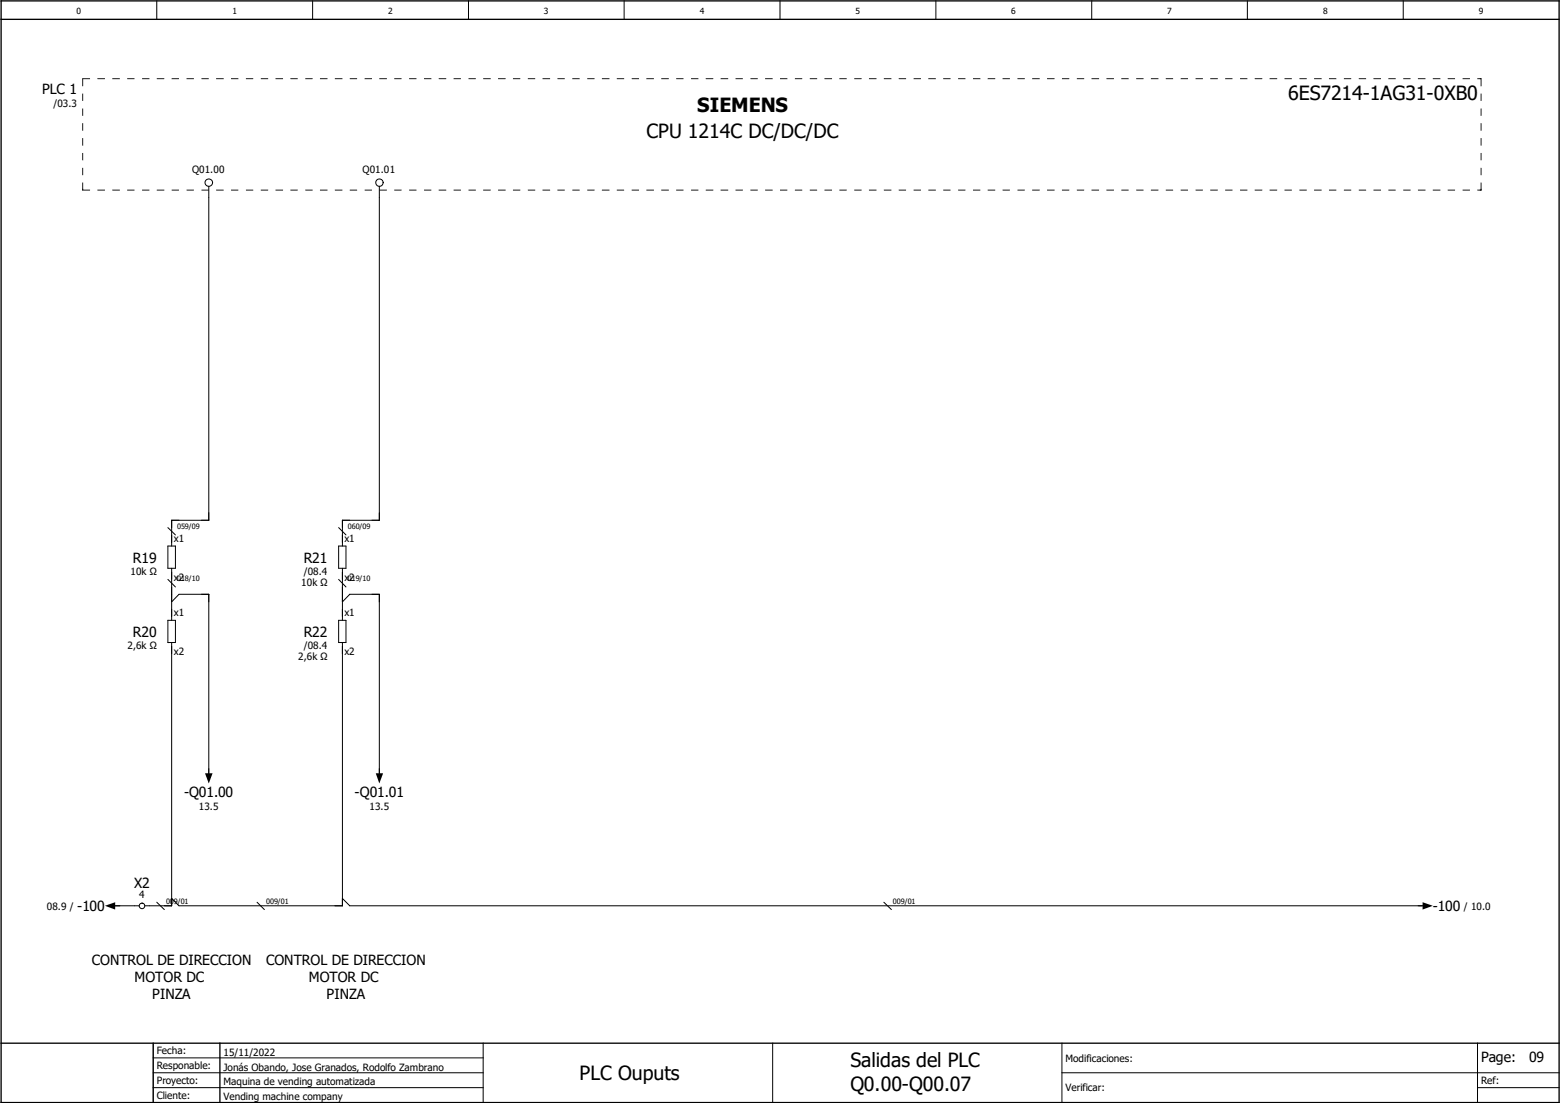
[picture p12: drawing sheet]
<svg xmlns="http://www.w3.org/2000/svg" width="297mm" height="210mm" viewBox="0 0 297 210" stroke-linecap="round" stroke-linejoin="round" font-family="sans-serif">
<g fill="none" stroke="#000" stroke-width=".19">
<path d="M29.8 .2v3.5M59.5 .2v3.5M89.2 .2v3.5M118.8 .2v3.5M148.5 .2v3.5M178.2 .2v3.5M207.9 .2v3.5M237.5 .2v3.5M267.2 .2v3.5M39.8 35.5v63.6h-7.1v4.9M72.2 35.5v63.6h-7v4.9M32 104h1.4v4.2h-1.4z"/>
<path d="M32 118.1h1.4v4.2h-1.4zM32 100.5l1.4 1.4M32 110.3l1.4 1.5M32.7 108.2v9.9M32.7 114.6l1.4-1.4h5.7v35.3M64.5 104h1.4v4.2h-1.4zM64.5 118.1h1.4v4.2h-1.4zM64.5 100.5l1.4 1.4M64.5 110.3l1.4 1.5M65.2 108.2v9.9M65.2 114.6l1.4-1.4h5.6v35.3M32.7 122.3v50.2h-5.1"/>
<path d="M65.2 122.3v50.2h-31.1l-1.4-1.4M21.4 172.5h5.1M29.8 171.8l1.5 1.4M48.9 171.8l1.4 1.4M65.2 171.1l1.4 1.4h204.8M168.3 171.8l1.4 1.4M29.2 198.6v11.3M92 198.6v11.3M147.1 198.6v11.3M202.2 198.6v11.3M281.3 198.6v11.3M29.2 207.1h62.8"/>
<path d="M29.2 204.3h62.8M29.2 201.4h62.8M202.2 204.3h94.6M281.3 207.1h15.5"/>
<circle cx="39.8" cy="34.8" r=".71"/>
<circle cx="72.2" cy="34.8" r=".7"/>
<circle cx="27" cy="172.5" r=".53"/>
</g>
<path d="M.2 3.7h296.6M.2 .2h296.6v209.7h-296.6zM.2 198.6h296.6M41.9 198.6v11.3" fill="none" stroke="#000" stroke-width=".25"/>
<g fill="#000">
<path d="M281.7 14.9l.4 .1-.4 .1zM15.7 35.9h.1l-.1 .4zM281.7 36.1l.4 .1-.4 .1zM281.9 35.9h.2l-.1 .4zM39 147.2h1.5l-.7 2zM71.5 147.2h1.4l-.7 2zM20 172.5l1.9-.7v1.4zM270.8 171.8l2 .7-2 .7z"/>
<path d="M15.7 15v1.4h.1v-1.4zM15.7 17.8v1.4h.1v-1.4zM15.7 20.7v1.4h.1v-1.4zM15.7 23.5v1.4h.1v-1.4zM15.7 26.3v1.4h.1v-1.4zM15.7 29.1v1.4h.1v-1.4zM15.7 32v1.4h.1v-1.4zM15.7 34.8v1.5l.1-1.5z"/>
<path d="M15.7 15l1.4 .1v-.2zM18.5 14.9v.2h1.5v-.2zM21.4 14.9v.2h1.4v-.2zM24.2 14.9v.2h1.4v-.2zM27.1 14.9v.2h1.3v-.2zM29.8 14.9v.2h1.5v-.2zM32.7 14.9v.2h1.4v-.2zM35.5 14.9v.2h1.4v-.2zM38.4 14.9v.2h1.4v-.2zM41.1 14.9v.2h1.5v-.2zM44 14.9v.2h1.4v-.2z"/>
<path d="M46.8 14.9v.2h1.4v-.2zM49.7 14.9v.2h1.4v-.2zM52.5 14.9v.2h1.4v-.2zM55.3 14.9v.2h1.4v-.2zM58.1 14.9v.2h1.4v-.2zM60.9 14.9v.2h1.5v-.2zM63.8 14.9v.2h1.4v-.2zM66.6 14.9v.2h1.4v-.2zM69.4 14.9v.2h1.4v-.2zM72.2 14.9v.2h1.5v-.2zM75.1 14.9v.2h1.4v-.2z"/>
<path d="M77.9 14.9v.2h1.4v-.2zM80.7 14.9v.2h1.4v-.2zM83.5 14.9v.2h1.5v-.2zM86.4 14.9v.2h1.4v-.2zM89.2 14.9v.2h1.4v-.2zM92 14.9v.2h1.4v-.2zM94.8 14.9v.2h1.5v-.2zM97.7 14.9v.2h1.4v-.2zM100.5 14.9v.2h1.4v-.2zM103.3 14.9v.2h1.4v-.2zM106.1 14.9v.2h1.4v-.2z"/>
<path d="M109 14.9v.2h1.4v-.2zM111.8 14.9v.2h1.4v-.2zM114.6 14.9v.2h1.4v-.2zM117.4 14.9v.2h1.4v-.2zM120.3 14.9v.2h1.4v-.2zM123.1 14.9v.2h1.4v-.2zM125.9 14.9v.2h1.4v-.2zM128.7 14.9v.2h1.4v-.2zM131.6 14.9v.2h1.4v-.2zM134.4 14.9v.2h1.4v-.2zM137.2 14.9v.2h1.4v-.2z"/>
<path d="M140 14.9v.2h1.4v-.2zM142.9 14.9v.2h1.4v-.2zM145.7 14.9v.2h1.4v-.2zM148.5 14.9v.2h1.4v-.2zM151.3 14.9v.2h1.4v-.2zM154.2 14.9v.2h1.4v-.2zM157 14.9v.2h1.4v-.2zM159.8 14.9v.2h1.4v-.2zM162.6 14.9v.2h1.4v-.2zM165.4 14.9v.2h1.5v-.2zM168.3 14.9v.2h1.4v-.2z"/>
<path d="M171.1 14.9v.2h1.4v-.2zM173.9 14.9v.2h1.4v-.2zM176.7 14.9v.2h1.5v-.2zM179.6 14.9v.2h1.4v-.2zM182.4 14.9v.2h1.4v-.2zM185.3 14.9v.2h1.3v-.2zM188 14.9v.2h1.5v-.2zM190.9 14.9v.2h1.4v-.2zM193.7 14.9v.2h1.4v-.2zM196.5 14.9v.2h1.5v-.2zM199.3 14.9v.2h1.5v-.2z"/>
<path d="M202.2 14.9v.2h1.4v-.2zM205 14.9v.2h1.4v-.2zM207.8 14.9v.2h1.5v-.2zM210.7 14.9v.2h1.4v-.2zM213.5 14.9v.2h1.4v-.2zM216.3 14.9v.2h1.4v-.2zM219.1 14.9v.2h1.5v-.2zM222 14.9v.2h1.4v-.2zM224.8 14.9v.2h1.4v-.2zM227.6 14.9v.2h1.4v-.2zM230.4 14.9v.2h1.5v-.2z"/>
<path d="M233.3 14.9v.2h1.4v-.2zM236.1 14.9v.2h1.4v-.2zM238.9 14.9v.2h1.4v-.2zM241.7 14.9v.2h1.5v-.2zM244.6 14.9v.2h1.4v-.2zM247.4 14.9v.2h1.4v-.2zM250.2 14.9v.2h1.4v-.2zM253 14.9v.2h1.4v-.2zM255.9 14.9v.2h1.4v-.2zM258.7 14.9v.2h1.4v-.2zM261.5 14.9v.2h1.4v-.2zM264.3 14.9v.2h1.4v-.2zM267.2 14.9v.2h1.4v-.2zM270 14.9v.2h1.4v-.2zM272.8 14.9v.2h1.4v-.2zM275.6 14.9v.2h1.4v-.2zM278.5 14.9v.2h1.4v-.2zM281.3 14.9v.2l.8-.1z"/>
<path d="M282 14.9l-.1 1.5h.2zM281.9 17.8v1.4h.2v-1.4zM281.9 20.7v1.4h.2v-1.4zM281.9 23.5v1.4h.2v-1.4zM281.9 26.3v1.4h.2v-1.4zM281.9 29.1v1.4h.2v-1.4zM281.9 32v1.4h.2v-1.4zM281.9 34.8l.1 1.5 .1-1.5z"/>
<path d="M15.7 36.2l1.4 .1v-.2zM18.5 36.1v.2h1.5v-.2zM21.4 36.1v.2h1.4v-.2zM24.2 36.1v.2h1.4v-.2zM27.1 36.1v.2h1.3v-.2zM29.8 36.1v.2h1.5v-.2zM32.7 36.1v.2h1.4v-.2zM35.5 36.1v.2h1.4v-.2zM38.4 36.1v.2h1.4v-.2zM41.1 36.1v.2h1.5v-.2zM44 36.1v.2h1.4v-.2z"/>
<path d="M46.8 36.1v.2h1.4v-.2zM49.7 36.1v.2h1.4v-.2zM52.5 36.1v.2h1.4v-.2zM55.3 36.1v.2h1.4v-.2zM58.1 36.1v.2h1.4v-.2zM60.9 36.1v.2h1.5v-.2zM63.8 36.1v.2h1.4v-.2zM66.6 36.1v.2h1.4v-.2zM69.4 36.1v.2h1.4v-.2zM72.2 36.1v.2h1.5v-.2zM75.1 36.1v.2h1.4v-.2z"/>
<path d="M77.9 36.1v.2h1.4v-.2zM80.7 36.1v.2h1.4v-.2zM83.5 36.1v.2h1.5v-.2zM86.4 36.1v.2h1.4v-.2zM89.2 36.1v.2h1.4v-.2zM92 36.1v.2h1.4v-.2zM94.8 36.1v.2h1.5v-.2zM97.7 36.1v.2h1.4v-.2zM100.5 36.1v.2h1.4v-.2zM103.3 36.1v.2h1.4v-.2zM106.1 36.1v.2h1.4v-.2z"/>
<path d="M109 36.1v.2h1.4v-.2zM111.8 36.1v.2h1.4v-.2zM114.6 36.1v.2h1.4v-.2zM117.4 36.1v.2h1.4v-.2zM120.3 36.1v.2h1.4v-.2zM123.1 36.1v.2h1.4v-.2zM125.9 36.1v.2h1.4v-.2zM128.7 36.1v.2h1.4v-.2zM131.6 36.1v.2h1.4v-.2zM134.4 36.1v.2h1.4v-.2zM137.2 36.1v.2h1.4v-.2z"/>
<path d="M140 36.1v.2h1.4v-.2zM142.9 36.1v.2h1.4v-.2zM145.7 36.1v.2h1.4v-.2zM148.5 36.1v.2h1.4v-.2zM151.3 36.1v.2h1.4v-.2zM154.2 36.1v.2h1.4v-.2zM157 36.1v.2h1.4v-.2zM159.8 36.1v.2h1.4v-.2zM162.6 36.1v.2h1.4v-.2zM165.4 36.1v.2h1.5v-.2zM168.3 36.1v.2h1.4v-.2z"/>
<path d="M171.1 36.1v.2h1.4v-.2zM173.9 36.1v.2h1.4v-.2zM176.7 36.1v.2h1.5v-.2zM179.6 36.1v.2h1.4v-.2zM182.4 36.1v.2h1.4v-.2zM185.3 36.1v.2h1.3v-.2zM188 36.1v.2h1.5v-.2zM190.9 36.1v.2h1.4v-.2zM193.7 36.1v.2h1.4v-.2zM196.5 36.1v.2h1.5v-.2zM199.3 36.1v.2h1.5v-.2z"/>
<path d="M202.2 36.1v.2h1.4v-.2zM205 36.1v.2h1.4v-.2zM207.8 36.1v.2h1.5v-.2zM210.7 36.1v.2h1.4v-.2zM213.5 36.1v.2h1.4v-.2zM216.3 36.1v.2h1.4v-.2zM219.1 36.1v.2h1.5v-.2zM222 36.1v.2h1.4v-.2zM224.8 36.1v.2h1.4v-.2zM227.6 36.1v.2h1.4v-.2zM230.4 36.1v.2h1.5v-.2z"/>
<path d="M233.3 36.1v.2h1.4v-.2zM236.1 36.1v.2h1.4v-.2zM238.9 36.1v.2h1.4v-.2zM241.7 36.1v.2h1.5v-.2zM244.6 36.1v.2h1.4v-.2zM247.4 36.1v.2h1.4v-.2zM250.2 36.1v.2h1.4v-.2zM253 36.1v.2h1.4v-.2zM255.9 36.1v.2h1.4v-.2zM258.7 36.1v.2h1.4v-.2zM261.5 36.1v.2h1.4v-.2zM264.3 36.1v.2h1.4v-.2zM267.2 36.1v.2h1.4v-.2zM270 36.1v.2h1.4v-.2zM272.8 36.1v.2h1.4v-.2zM275.6 36.1v.2h1.4v-.2zM278.5 36.1v.2h1.4v-.2zM281.3 36.1v.2l.8-.1z"/>
</g>
<g font-size="3.7">
<text x="132.8" y="21.4">SIEMENS</text>
<text x="245.2" y="19.1">6ES7214-1AG31-0XB0</text>
<text x="123.1" y="26.3">CPU 1214C DC/DC/DC</text>
<text x="161.9" y="203.2">Salidas del PLC</text>
<text x="110.4" y="205.6">PLC Ouputs</text>
<text x="161.9" y="207.7">Q0.00-Q00.07</text>
</g>
<g font-size="2.7">
<text x="8" y="18">PLC 1</text>
<text x="25.3" y="107.1">R19</text>
<text x="57.8" y="107.1">R21</text>
<text x="25.3" y="121.2">R20</text>
<text x="57.8" y="121.2">R22</text>
<text x="35.1" y="151.8">-Q01.00</text>
<text x="67.5" y="151.8">-Q01.01</text>
<text x="14.7" y="173.5">-100</text>
<text x="25.5" y="169.1">X2</text>
<text x="272.8" y="173.5">-100</text>
<text x="17.5" y="183.7">CONTROL DE DIRECCION</text>
<text x="50.7" y="183.7">CONTROL DE DIRECCION</text>
<text x="25.6" y="186.9">MOTOR DC</text>
<text x="29" y="190.1">PINZA</text>
<text x="58.8" y="186.9">MOTOR DC</text>
<text x="62.2" y="190.1">PINZA</text>
<text x="282" y="202.3">Page:</text>
<text x="291.2" y="202.3">09</text>
</g>
<g font-size="1.9">
<text x="10.2" y="20.4">/03.3</text>
<text x="36.6" y="33">Q01.00</text>
<text x="69" y="33">Q01.01</text>
<text x="33.1" y="103.1">x1</text>
<text x="65.6" y="103.1">x1</text>
<text x="24.8" y="109.5">10k Ω</text>
<text x="33.1" y="110.5">x2</text>
<text x="57.4" y="111.6">10k Ω</text>
<text x="57.9" y="109.5">/08.4</text>
<text x="65.6" y="110.5">x2</text>
<text x="33.1" y="117.3">x1</text>
<text x="65.6" y="117.3">x1</text>
<text x="24.3" y="123.6">2,6k Ω</text>
<text x="33.1" y="124.7">x2</text>
<text x="56.8" y="125.7">2,6k Ω</text>
<text x="57.9" y="123.6">/08.4</text>
<text x="65.6" y="124.7">x2</text>
<text x="37.8" y="154.3">13.5</text>
<text x="70.4" y="154.3">13.5</text>
<text x="8.9" y="173.2">08.9 /</text>
<text x="26.5" y="171.1">4</text>
<text x="278.7" y="173.2">/ 10.0</text>
<text x="29.8" y="203.5">Responable:</text>
<text x="29.8" y="200.7">Fecha:</text>
<text x="42.5" y="201">15/11/2022</text>
<text x="42.5" y="203.8">Jonás Obando, Jose Granados, Rodolfo Zambrano</text>
<text x="202.9" y="202.1">Modificaciones:</text>
<text x="29.8" y="209.2">Cliente:</text>
<text x="29.8" y="206.4">Proyecto:</text>
<text x="42.5" y="206.7">Maquina de vending automatizada</text>
<text x="42.5" y="209.5">Vending machine company</text>
<text x="202.9" y="207.8">Verificar:</text>
<text x="282" y="206.4">Ref:</text>
</g>
<g font-size="1.6">
<text x="14.6" y="2.6">0</text>
<text x="44.2" y="2.6">1</text>
<text x="73.9" y="2.6">2</text>
<text x="103.5" y="2.6">3</text>
<text x="133.2" y="2.6">4</text>
<text x="162.9" y="2.6">5</text>
<text x="192.5" y="2.6">6</text>
<text x="222.2" y="2.6">7</text>
<text x="251.9" y="2.6">8</text>
<text x="281.6" y="2.6">9</text>
</g>
<g font-size="1.4">
<text x="33.7" y="100.8">059/09</text>
<text x="66.2" y="100.8">060/09</text>
<text x="33.7" y="110.7">018/10</text>
<text x="66.2" y="110.7">019/10</text>
<text x="31.6" y="172.1">009/01</text>
<text x="50.7" y="172.1">009/01</text>
<text x="170" y="172.1">009/01</text>
</g>
</svg>
